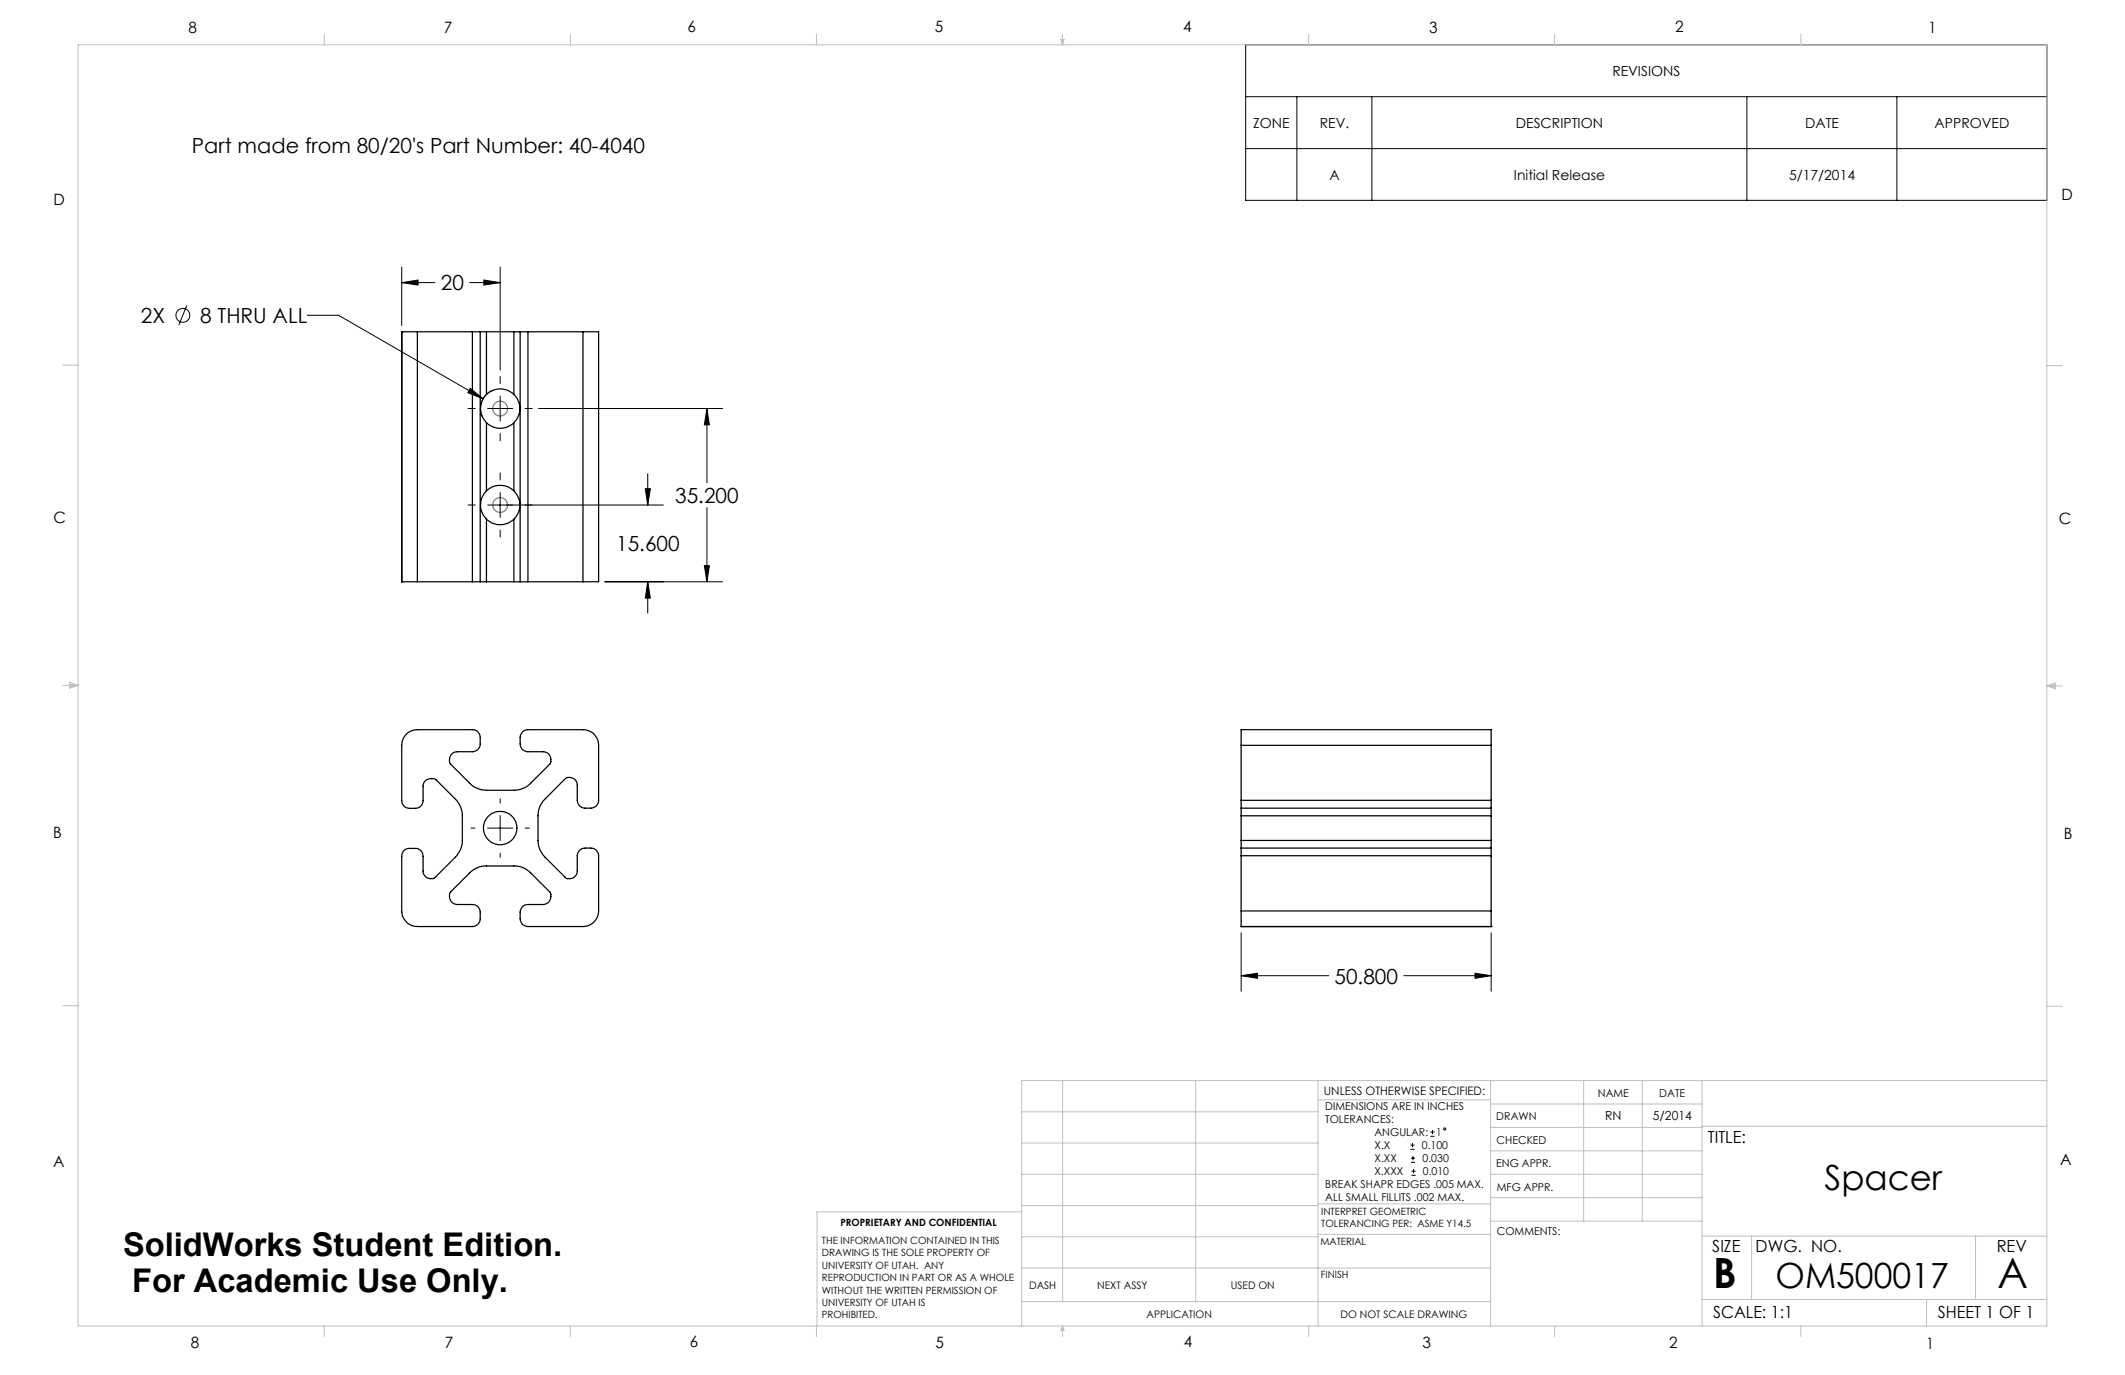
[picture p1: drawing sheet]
<svg xmlns="http://www.w3.org/2000/svg" width="432mm" height="279mm" viewBox="0 0 432 279" stroke-linecap="round" stroke-linejoin="round" font-family="sans-serif">
<g fill="none" stroke="#000" stroke-width=".2">
<path d="M253.1 9.1h162.8v31.6h-162.8zM253.1 19.6h162.8M263.5 19.6v21.1M278.8 19.6v21.1M355 19.6v21.1M385.4 19.6v21.1M253.1 30.2h162.8M81.6 57.4l3.3-.5v1zM81.6 54.3v11.8M81.6 57.4h6.8M95.4 57.4h6.2M98.3 56.9l3.3 .5-3.3 .5z"/>
<path d="M101.6 54.3v20.9M38 62.1l-1.7 4M62.4 64.1h6.4l29.4 16.9M95.6 78.9l2.6 2.1-3.1-1.2zM100.2 79.3a4 4 0 0 0-2.1 5.6M101.6 76.5v1.4M95.1 83h1.5M99.1 83h5.1M101.6 80.5v5M101.6 88.1v1.5M101.6 96.1v1.4M106.7 83h1.5"/>
<path d="M109.4 83h37.4M131.1 99.3h1.1l-.6 3.3zM131.6 96.3v6.3M143.7 83l.4 3.3h-1zM143.7 83v15.1M95.1 102.6h1.5M99.1 102.6h35.7M101.6 100.1v5.1M101.6 107.7v1.4M122.9 118.2h23.9M131.6 118.2l.6 3.3h-1.1zM131.6 118.2v6.4"/>
<path d="M143.1 114.9h1l-.4 3.3zM143.7 103.2v15M95.7 168.3h.9M99.1 168.3h5.1M101.6 162.3v.9M101.6 165.7v5.1M101.6 173.4v.8M106.7 168.3h.9M252.2 198.3l3.3-.5v1zM252.2 189.5v11.9M252.2 198.3h17.8M285.3 198.3h17.7"/>
<path d="M299.7 197.8l3.3 .5-3.3 .5zM303 189.5v11.9M286.6 233.5h.8M286.6 232.7h.8M286.7 236.2h.8M286.7 235.3h.8M286.8 238.8h.9M286.8 238h.9M287 232.3v.8M287.1 234.9v.9M287.2 237.6v.8M290.7 230.9h.8"/>
<path d="M290.7 230h.8M291.1 229.6v.9"/>
<circle cx="37.2" cy="64.1" r="1.4"/>
<circle cx="293.5" cy="229.4" r=".21"/>
</g>
<g fill="none" stroke="#808080" stroke-width=".25">
<circle cx="101.6" cy="83" r="1.5"/>
<circle cx="101.6" cy="102.6" r="1.5"/>
</g>
<g fill="none" stroke="#c0c0c0" stroke-width=".2">
<path d="M15.9 9.1h400v260.4h-400zM65.9 6.9v2.2M115.9 6.9v2.2M165.9 6.9v2.2M215.6 8h.6l-.3 1.1zM215.7 8l.2 1.1M215.9 6.9v2.2M216 8l-.1 1.1M265.9 6.9v2.2M315.9 6.9v2.2M365.9 6.9v2.2M12.7 74.2h3.2"/>
<path d="M415.9 74.3h3.2M12.7 139.3h3.2M14.2 139.1l1.7 .2M14.2 138.7l1.7 .6-1.7 .5zM15.9 139.3l-1.7 .3M415.9 139.4h3.2M415.9 139.4l1.8-.6v1.2zM415.9 139.4l1.8 .3M417.7 139.2l-1.8 .2M12.7 204.4h3.2M215.9 219.6v44.9M243 219.6v44.9"/>
<path d="M267.8 219.6v49.9M302.9 219.6v49.9M321.8 219.6v28.5M333.7 219.6v28.5M345.9 219.6v49.9M415.9 204.5h3.2M415.9 219.6h-208.3v49.9M207.6 238.6h60.2M207.6 232.3h60.2M207.6 225.9h60.2M267.8 223.5h35.1M302.9 233.9h43"/>
<path d="M302.9 229.1h43M302.9 224.3h43M302.9 238.6h43M345.9 228.9h70M207.6 257.7h95.3M207.6 251.3h60.2M207.6 245h60.2M207.6 246.2h-41.6v23.3M267.8 250.8h35.1M267.8 244.6h35.1M302.9 248.1h43M302.9 243.4h43"/>
<path d="M345.9 251.2h70M355.9 251.2v12.9M401.4 251.2v12.9M65.9 269.5v2.1M115.9 269.5v2.1M165.9 269.5v2.1M207.6 264.5h95.3M215.9 269.5v2.1M215.9 269.5l.3 .8h-.6zM265.9 269.5v2.1M315.9 269.5v2.1M345.9 264.1h70"/>
<path d="M365.9 269.5v2.1M391.5 264.1v5.4"/>
</g>
<path d="M252.2 198.3l3.3-.5v1zM299.7 197.8l3.3 .5-3.3 .5zM131.6 118.2l.6 3.3h-1.1zM131.1 99.3h1.1l-.6 3.3zM143.1 114.9h1l-.4 3.3zM143.7 83l.4 3.3h-1zM95.6 78.9l-.5 .9 3.1 1.2zM81.6 57.4l3.3-.5v1zM98.3 56.9l3.3 .5-3.3 .5z" fill="#000"/>
<g fill="none" stroke="#000" stroke-width=".25">
<path d="M81.6 67.4h3.2M81.6 67.4h.1M81.6 67.4v50.8M84.8 67.4h11.2M84.8 67.4v50.8M96 67.4h1.6M96 67.4v50.8M97.6 67.4h1.2M97.6 67.4v50.8M98.8 67.4h5.6M98.8 67.4v12.8M104.4 67.4h1.3"/>
<path d="M104.4 67.4v12.8M105.7 67.4h1.6M105.7 67.4v50.8M107.3 67.4v50.8M107.3 67.4h11.2M118.5 67.4h3.1v50.8h-3.1M118.5 67.4v50.8M98.8 80.2a4 4 0 0 0 0 5.7M98.8 99.7a4.1 4.1 0 0 0 0 5.8M98.8 80.2a4 4 0 0 1 5.6 0M98.8 99.7a4.1 4.1 0 0 1 5.6 0M98.8 85.9a4 4 0 0 0 5.6 0"/>
<path d="M98.8 85.9v13.8M104.4 80.2a4 4 0 0 1 0 5.7M104.4 99.7a4.1 4.1 0 0 1 0 5.8M104.4 85.9v13.8M81.6 118.2h3.2M81.6 118.2h.1M84.8 118.2h11.2M96 118.2h1.6M97.6 118.2h1.2M98.8 105.5a4.1 4.1 0 0 0 5.6 0M98.8 118.2h5.6M98.8 105.5v12.7"/>
<path d="M104.4 118.2h1.3M104.4 105.5v12.7M105.7 118.2h1.6M107.3 118.2h11.2M82.5 149.2l1.1-.7 1.2-.2h11.2l.9 .2 .4 .5a2.9 2.9 0 0 1 .3 2.2 1.57 1.57 0 0 1-1.6 1.6h-3.4a1.6 1.6 0 0 0-1 2.5l4.2 4.2 .8 .5 .8 .4 1.4 .2h5.6a4.8 4.8 0 0 0 3.4-1.5l4-3.8a1.73 1.73 0 0 0-1.5-2.5l-3.3-.1-.6-.2-.4-.5a2.94 2.94 0 0 1-.3-2.2 1.57 1.57 0 0 1 1.6-1.5h11.6a3.1 3.1 0 0 1 2.7 3.1v11.2l-.1 .6-.6 .7a2.96 2.96 0 0 1-2.3 .3l-.8-.4-.5-.9v-3.3a1.6 1.6 0 0 0-2.4-1.4l-4.5 4.5-.7 1.2-.3 1-.1 .9v5a4.8 4.8 0 0 0 1.4 3.3l4.1 4.2a1.57 1.57 0 0 0 2.5-1.3v-3.4l.3-.6 .4-.4a3.4 3.4 0 0 1 2.4-.2l.8 .4 .3 .5 .1 .6v11.2a3.2 3.2 0 0 1-3.1 3.2h-11.2l-.9-.3-.4-.4a2.94 2.94 0 0 1-.3-2.3 1.57 1.57 0 0 1 1.6-1.5h3.4a1.63 1.63 0 0 0 1-2.6l-3.9-3.8-1.5-1.1-1.4-.3h-6.1a4.8 4.8 0 0 0-3.4 1.4l-3.9 3.9a1.74 1.74 0 0 0 1.4 2.5h3.4l.6 .2 .4 .5a2.9 2.9 0 0 1 .3 2.2 1.57 1.57 0 0 1-1.6 1.6l-11.4-.1a3.1 3.1 0 0 1-3-2.9v-11.3l.1-.6 .6-.8a3.2 3.2 0 0 1 2.4-.2l.6 .2 .6 .8 .1 3.6a1.6 1.6 0 0 0 2.4 1.3l4.2-4.2 1-1.5 .3-1.4v-5.4a4.6 4.6 0 0 0-1.3-3.4l-4.1-4a1.77 1.77 0 0 0-2.5 1.4l-.1 3.2-.2 .5-.4 .5a3.4 3.4 0 0 1-2.4 .2l-.8-.4-.4-.5-.1-.6v-11.3l.3-1.2zM252.2 151.4v-3.1h50.8v3.1M252.2 151.4v11.2M252.2 151.4h50.8M303 151.4v11.2M252.2 172.3v1.6M252.2 162.6v1.6M252.2 170.8v1.5"/>
<path d="M252.2 164.2v1.6M252.2 172.3h50.8M252.2 164.2h50.8M252.2 173.9h50.8M252.2 162.6h50.8M252.2 165.8v5M252.2 173.9v11.2M252.2 170.8h50.8M252.2 165.8h50.8M303 172.3v1.6M303 162.6v1.6M303 170.8v1.5"/>
<path d="M303 164.2v1.6M303 165.8v5M303 173.9v11.2M252.2 185.1v3.2M252.2 188.3h.1M252.2 188.3h50.8M252.2 185.1h50.8M303 185.1v3.2M303 188.3h.1"/>
<circle cx="101.6" cy="168.3" r="3.4"/>
</g>
<g font-size="8.5">
<text x="348.1" y="261.8">B</text>
<text x="405.9" y="261.6">A</text>
</g>
<g font-size="7.1">
<text x="370.7" y="241.9">Spacer</text>
<text x="360.8" y="261.7">OM500017</text>
</g>
<g font-size="6.6">
<text x="25" y="255.3">SolidWorks Student Edition.</text>
<text x="26.8" y="262.5">For Academic Use Only.</text>
</g>
<g font-size="4.2">
<text x="39" y="31.1">Part made from 80/20's Part Number: 40-4040</text>
<text x="89.6" y="59">20</text>
<text x="28.6" y="65.6">2X</text>
<text x="40.7" y="65.6">8 THRU ALL</text>
<text x="137.2" y="102.2">35.200</text>
<text x="125.2" y="112">15.600</text>
<text x="271.2" y="199.9">50.800</text>
</g>
<g font-size="3.4">
<text x="347.1" y="232.3">TITLE:</text>
<text x="347.9" y="254.3">SIZE</text>
<text x="356.7" y="254.4">DWG. NO.</text>
<text x="405.7" y="254.5">REV</text>
<text x="348.1" y="267.9">SCALE: 1:1</text>
<text x="393.8" y="267.9">SHEET 1 OF 1</text>
</g>
<g font-size="3.2">
<text x="38.3" y="6.7">8</text>
<text x="90.2" y="6.7">7</text>
<text x="139.7" y="6.5">6</text>
<text x="190" y="6.5">5</text>
<text x="240.4" y="6.5">4</text>
<text x="290.4" y="6.7">3</text>
<text x="340.4" y="6.5">2</text>
<text x="391.9" y="6.7">1</text>
<text x="10.9" y="41.6">D</text>
<text x="418.9" y="40.7">D</text>
<text x="10.9" y="106.3">C</text>
<text x="418.4" y="106.4">C</text>
<text x="10.8" y="170.2">B</text>
<text x="419.4" y="170.6">B</text>
<text x="10.8" y="237.2">A</text>
<text x="418.6" y="236.8">A</text>
<text x="38.8" y="273.8">8</text>
<text x="90.4" y="273.8">7</text>
<text x="140.2" y="273.8">6</text>
<text x="190.1" y="273.9">5</text>
<text x="240.5" y="273.8">4</text>
<text x="289" y="273.9">3</text>
<text x="339.1" y="273.8">2</text>
<text x="391.4" y="274.1">1</text>
</g>
<g font-size="2.8">
<text x="327.6" y="15.4">REVISIONS</text>
<text x="254.6" y="26">ZONE</text>
<text x="268.2" y="26">REV.</text>
<text x="308" y="26">DESCRIPTION</text>
<text x="366.8" y="26">DATE</text>
<text x="393.1" y="26">APPROVED</text>
<text x="270.1" y="36.5">A</text>
<text x="307.6" y="36.5">Initial Release</text>
<text x="363.5" y="36.5">5/17/2014</text>
</g>
<g font-size="2.5">
<text x="326.2" y="227.6">RN</text>
<text x="335.9" y="227.7">5/2014</text>
</g>
<text font-size="2.4" x="269" y="222.4">UNLESS OTHERWISE SPECIFIED:</text>
<g font-size="2.2">
<text x="269.3" y="225.6">DIMENSIONS ARE IN INCHES</text>
<text x="304.1" y="227.7">DRAWN</text>
<text x="324.7" y="222.9">NAME</text>
<text x="337.2" y="222.9">DATE</text>
<text x="269.3" y="228.2">TOLERANCES:</text>
<text x="279.3" y="233.5">X.X</text>
<text x="279.3" y="230.9">ANGULAR:</text>
<text x="288.9" y="233.5">0.100</text>
<text x="291.8" y="230.9">1</text>
<text x="304.1" y="232.6">CHECKED</text>
<text x="279.3" y="236.2">X.XX</text>
<text x="279.3" y="238.8">X.XXX</text>
<text x="289" y="236.2">0.030</text>
<text x="289.1" y="238.8">0.010</text>
<text x="304" y="237.2">ENG APPR.</text>
<text x="269.3" y="241.5">BREAK SHAPR EDGES .005 MAX.</text>
<text x="269.3" y="244.1">ALL SMALL FILLITS .002 MAX.</text>
<text x="304.2" y="241.9">MFG APPR.</text>
<text x="304.1" y="250.9">COMMENTS:</text>
</g>
<g font-size="2.1">
<text x="209.1" y="261.9">DASH</text>
<text x="223" y="261.9">NEXT ASSY</text>
<text x="250.1" y="261.9">USED ON</text>
<text x="233" y="267.8">APPLICATION</text>
<text x="272.4" y="267.8">DO NOT SCALE DRAWING</text>
</g>
<g font-size="2">
<text x="170.8" y="249.2">PROPRIETARY AND CONFIDENTIAL</text>
<text x="268.5" y="246.8">INTERPRET GEOMETRIC</text>
<text x="268.5" y="249.4">TOLERANCING PER: ASME Y14.5</text>
<text x="167" y="252.8">THE INFORMATION CONTAINED IN THIS</text>
<text x="167" y="255.3">DRAWING IS THE SOLE PROPERTY OF</text>
<text x="167" y="257.8">UNIVERSITY OF UTAH. ANY</text>
<text x="268.3" y="252.9">MATERIAL</text>
<text x="167" y="260.3">REPRODUCTION IN PART OR AS A WHOLE</text>
<text x="167" y="262.9">WITHOUT THE WRITTEN PERMISSION OF</text>
<text x="268.4" y="259.7">FINISH</text>
<text x="167" y="265.4">UNIVERSITY OF UTAH IS</text>
<text x="167" y="267.9">PROHIBITED.</text>
</g>
</svg>
